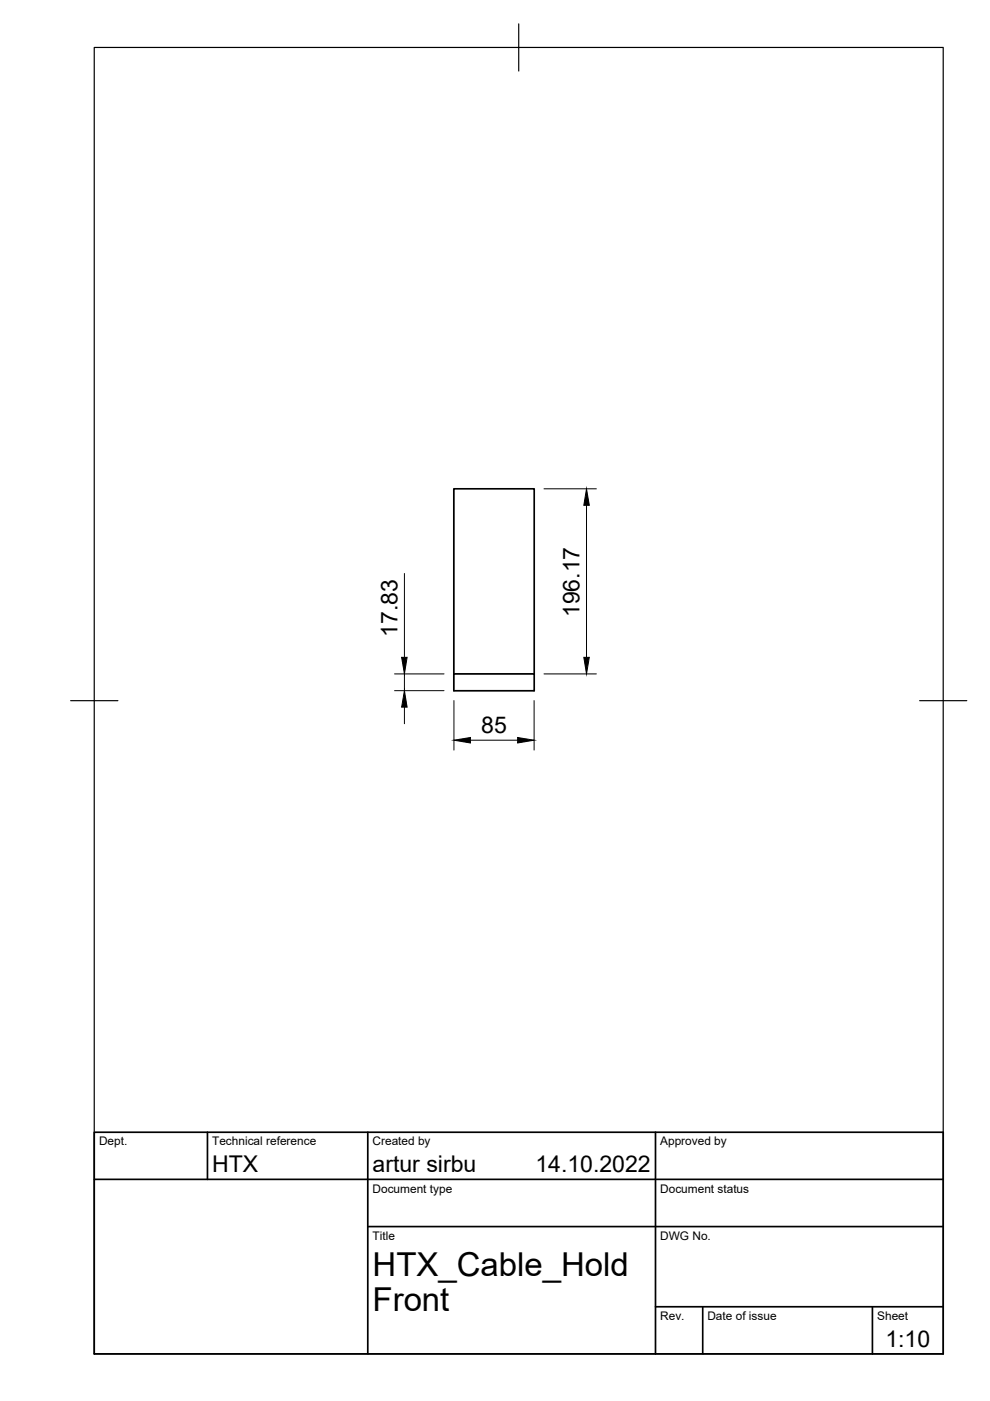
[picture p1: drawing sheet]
<svg xmlns="http://www.w3.org/2000/svg" width="210mm" height="297mm" viewBox="0 0 210 297" stroke-linecap="round" stroke-linejoin="round" font-family="sans-serif">
<!-- layer: Visible -->
<path d="M96.2 142.9h17.1v3.6h-17.1zM96.2 142.9v-39.3h17.1v39.3" fill="none" stroke="#000" stroke-width=".36"/>
<!-- layer: Border -->
<path d="M20 10.1h180v276.9h-180zM110 5.1v10M15 148.6h10M195 148.6h10" fill="none" stroke="#000" stroke-width=".25"/>
<!-- layer: TitleBlock -->
<path d="M20 240.1h180v46.9h-180zM20 250h180M44 240.1v9.9M78 240.1v46.9M139 240.1v46.9M78 260.1h122M139 277.1h61M149 277.1v9.9M185 277.1v9.9" fill="none" stroke="#000" stroke-width=".36"/>
<!-- layer: Dimensions -->
<path d="M115.3 103.6h11.1M124.4 107.1v32.3M85.7 121.6v17.8M83.7 146.4h10.4M83.7 142.9h10.4M85.7 142.9v3.5M85.7 149.9v3.5M96.2 148.5v10.5M99.7 156.9h10M113.2 148.5v10.5M115.3 142.9h11.1" fill="none" stroke="#000" stroke-width=".21"/>
<path d="M124.4 103.6l.5 3.5h-1.1zM85.2 139.4h1.1l-.6 3.5zM123.8 139.4h1.1l-.5 3.5zM85.7 146.4l.6 3.5h-1.1zM96.2 156.9l3.5-.5v1.1zM109.7 156.4l3.5 .5-3.5 .6z" fill="#000" stroke="#000" stroke-width=".21"/>
<g font-size="7">
<text x="79" y="270.6">HTX_Cable_Hold</text>
<text x="79" y="278.1">Front</text>
</g>
<g font-size="4.9">
<text x="122.9" y="130.9" transform="rotate(-90 122.9 130.9)">196.17</text>
<text x="84.3" y="135" transform="rotate(-90 84.3 135)">17.83</text>
<text x="102" y="155.5">85</text>
<text x="45" y="248.5">HTX</text>
<text x="79" y="248.5">artur sirbu</text>
<text x="113.5" y="248.5">14.10.2022</text>
<text x="187.7" y="285.7">1:10</text>
</g>
<g font-size="2.5">
<text x="21" y="242.9">Dept.</text>
<text x="45" y="242.9">Technical reference</text>
<text x="79" y="242.9">Created by</text>
<text x="140" y="242.9">Approved by</text>
<text x="79" y="252.8">Document type</text>
<text x="140" y="252.8">Document status</text>
<text x="79" y="262.9">Title</text>
<text x="140" y="262.9">DWG No.</text>
<text x="140" y="279.9">Rev.</text>
<text x="150" y="279.9">Date of issue</text>
<text x="186" y="279.9">Sheet</text>
</g>
</svg>
